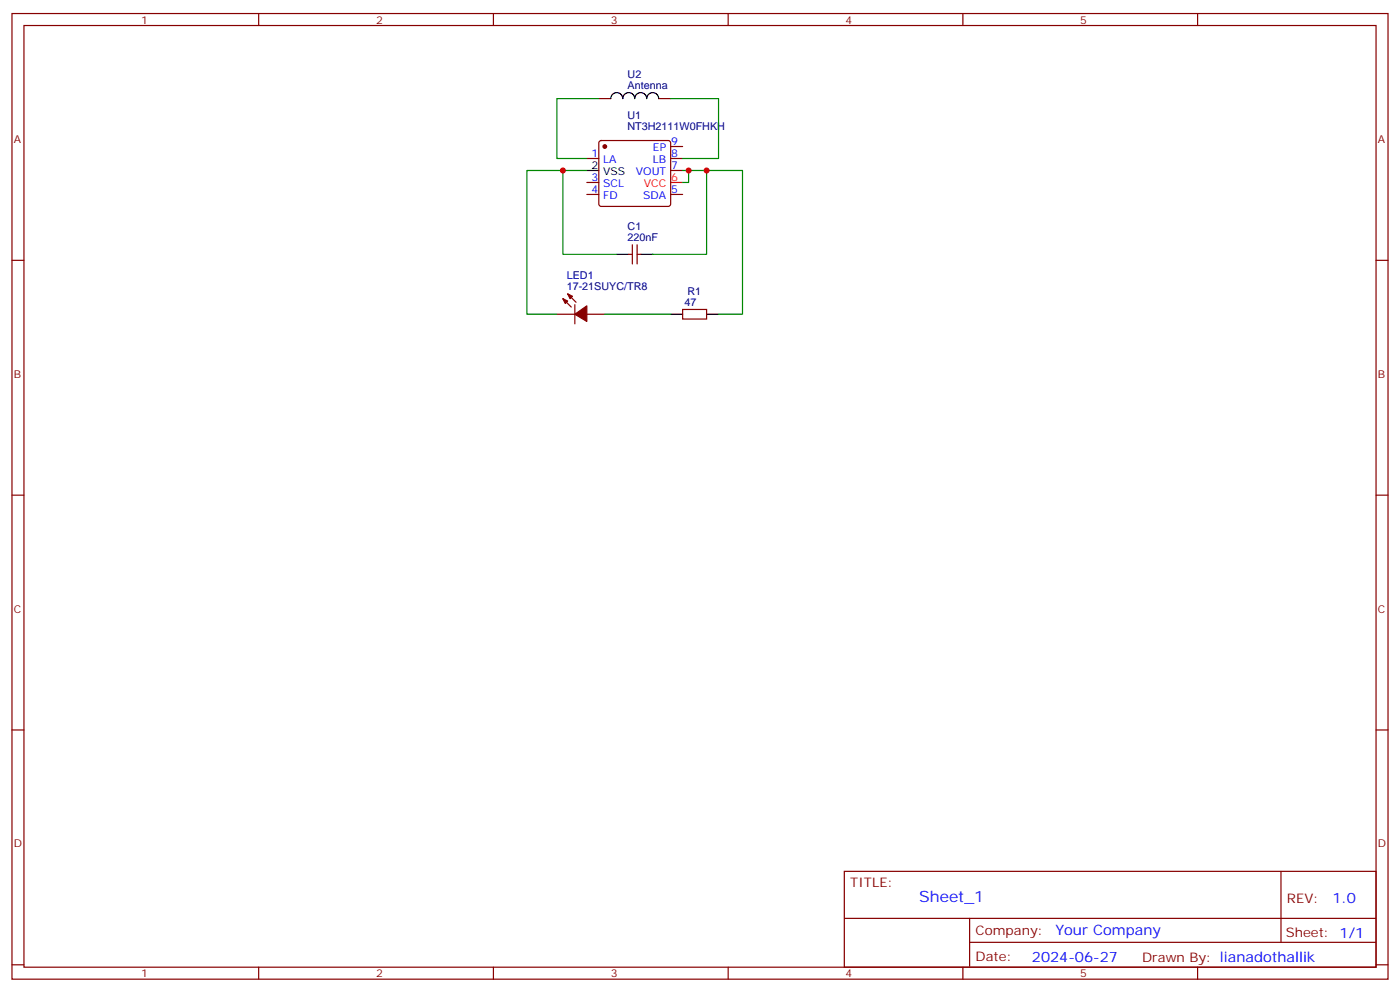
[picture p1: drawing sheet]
<svg xmlns="http://www.w3.org/2000/svg" width="412mm" height="292mm" viewBox="0 0 412 292" stroke-linecap="round" stroke-linejoin="round" font-family="sans-serif">
<g fill="none" stroke="#870000" stroke-width=".35">
<path d="M3.5 4h405.4v284.3h-405.4zM7.1 7.5h398.2v277.3h-398.2zM76.2 4v3.5M145.3 4v3.5M214.5 4v3.5M283.6 4v3.5M352.8 4v3.5M176.4 29h3.5M194 29h3.6M172.9 46.7h3.5M172.9 57.3h3.5M172.9 53.7h3.5"/>
<path d="M176.6 41.6l.5-.2h19.7l.5 .2 .3 .5v18l-.3 .5-.5 .2h-19.7l-.5-.3-.2-.4v-18zM197.6 43.1h3.5M197.6 46.7h3.5M197.6 50.2h3.5M197.6 57.3h3.5M3.5 76.7h3.6M185.2 74.9h1.1M186.3 72.1v5.6M187.7 72.1v5.6M187.7 74.9h1M405.3 76.7h3.6M164 92.5h5.3"/>
<path d="M165.8 87.9l2.5 2.5M167.2 86.5l2.5 2.5M169.3 89.7v5.7M172.9 92.5h5.3M201.1 91.1h7v2.8h-7zM3.5 145.8h3.6M405.3 145.8h3.6M3.5 214.9h3.6M405.3 214.9h3.6M248.7 256.6h156.6v28.2h-156.6zM377.3 256.6v20.9M248.7 270.4h156.5"/>
<path d="M285.6 277.5h119.6M285.6 270.4v14.1M3.5 284.1h3.6M76.2 284.8v3.5M145.3 284.8v3.5M214.5 284.8v3.5M283.6 284.8v3.5M352.8 284.8v3.5M405.3 284.1h3.6"/>
</g>
<path d="M197.6 53.7h3.5" fill="none" stroke="#f00" stroke-width=".35"/>
<path d="M179.9 29a1.76 1.76 0 0 1 1.8-1.7 1.76 1.76 0 0 1 1.7 1.7 1.76 1.76 0 0 1 1.8-1.7 1.76 1.76 0 0 1 1.8 1.7 1.76 1.76 0 0 1 1.7-1.7 1.76 1.76 0 0 1 1.8 1.7 1.76 1.76 0 0 1 1.8-1.7 1.76 1.76 0 0 1 1.7 1.7M172.9 50.2h3.5M181.7 74.9h3.5M188.7 74.9h3.6M197.6 92.5h3.5M208.1 92.5h3.6" fill="none" stroke="#000" stroke-width=".35"/>
<g fill="#870000" stroke="#870000" stroke-width=".35">
<path d="M165.8 87.9l1.4 .8-.7 .7z"/>
<path d="M167.2 86.5l1.4 .7-.7 .7z"/>
<path d="M169.3 92.5l3.6-2.4v4.6z"/>
<circle cx="178.2" cy="43.1" r=".53"/>
</g>
<path d="M176.4 29h-12.4v17.7h8.9M197.6 29h14.1v17.7h-10.6M165.8 50.2v24.7h15.9M172.9 50.2h-17.7v42.3h8.8M201.1 50.2h17.6v42.3h-7M202.8 50.2v3.5h-1.7M208.1 50.2v24.7h-15.8M178.2 92.5h19.4" fill="none" stroke="#008700" stroke-width=".35"/>
<g fill="#c00">
<circle cx="208.1" cy="50.2" r=".88"/>
<circle cx="165.8" cy="50.2" r=".88"/>
<circle cx="202.8" cy="50.2" r=".88"/>
</g>
<text font-size="4.6" fill="#00f" x="270.8" y="265.6">Sheet_1</text>
<g font-size="4.2" fill="#00f">
<text x="392.5" y="265.8">1.0</text>
<text x="310.9" y="275.4">Your Company</text>
<text x="304" y="283.2">2024-06-27</text>
</g>
<g font-size="3.9" fill="#800">
<text x="250.5" y="261.2">TITLE:</text>
<text x="379.1" y="265.8">REV:</text>
<text x="287.4" y="275.4">Company:</text>
<text x="378.7" y="276">Sheet: 1/1</text>
<text x="287.4" y="283">Date:</text>
<text x="336.4" y="283.1">Drawn By: lianadothallik</text>
</g>
<g font-size="3.2" fill="#800">
<text x="41.6" y="7">1</text>
<text x="110.8" y="7">2</text>
<text x="179.9" y="7">3</text>
<text x="249.1" y="7">4</text>
<text x="318.2" y="7">5</text>
<text x="4.1" y="42.1">A</text>
<text x="405.9" y="42.1">A</text>
<text x="4.1" y="111.2">B</text>
<text x="405.9" y="111.2">B</text>
<text x="4.1" y="180.4">C</text>
<text x="405.9" y="180.4">C</text>
<text x="4.1" y="249.5">D</text>
<text x="405.9" y="249.5">D</text>
<text x="41.6" y="287.8">1</text>
<text x="110.8" y="287.8">2</text>
<text x="179.9" y="287.8">3</text>
<text x="249.1" y="287.8">4</text>
<text x="318.2" y="287.8">5</text>
</g>
<g font-size="3.2" fill="#000080">
<text x="184.9" y="23">U2</text>
<text x="184.9" y="26.2">Antenna</text>
<text x="184.8" y="35">U1</text>
<text x="184.8" y="38.3">NT3H2111W0FHKH</text>
<text x="184.9" y="71">220nF</text>
<text x="184.9" y="67.8">C1</text>
<text x="166.9" y="82.2">LED1</text>
<text x="166.9" y="85.5">17-21SUYC/TR8</text>
<text x="202.5" y="86.9">R1</text>
<text x="201.6" y="90.2">47</text>
</g>
<g font-size="3.2" fill="#00f">
<text x="174.2" y="46.3">1</text>
<text x="192.3" y="44.6">EP</text>
<text x="197.7" y="42.8">9</text>
<text x="197.7" y="46.3">8</text>
<text x="174.2" y="53.4">3</text>
<text x="177.7" y="48.1">LA</text>
<text x="187.3" y="51.6">VOUT</text>
<text x="192.3" y="48.1">LB</text>
<text x="197.7" y="49.8">7</text>
<text x="174.2" y="56.9">4</text>
<text x="177.7" y="58.7">FD</text>
<text x="177.7" y="55.1">SCL</text>
<text x="189.5" y="58.7">SDA</text>
<text x="197.7" y="56.9">5</text>
</g>
<g font-size="3.2">
<text x="174.2" y="49.8">2</text>
<text x="177.7" y="51.6">VSS</text>
</g>
<g font-size="3.2" fill="#f00">
<text x="197.7" y="53.4">6</text>
<text x="189.6" y="55.1">VCC</text>
</g>
</svg>
